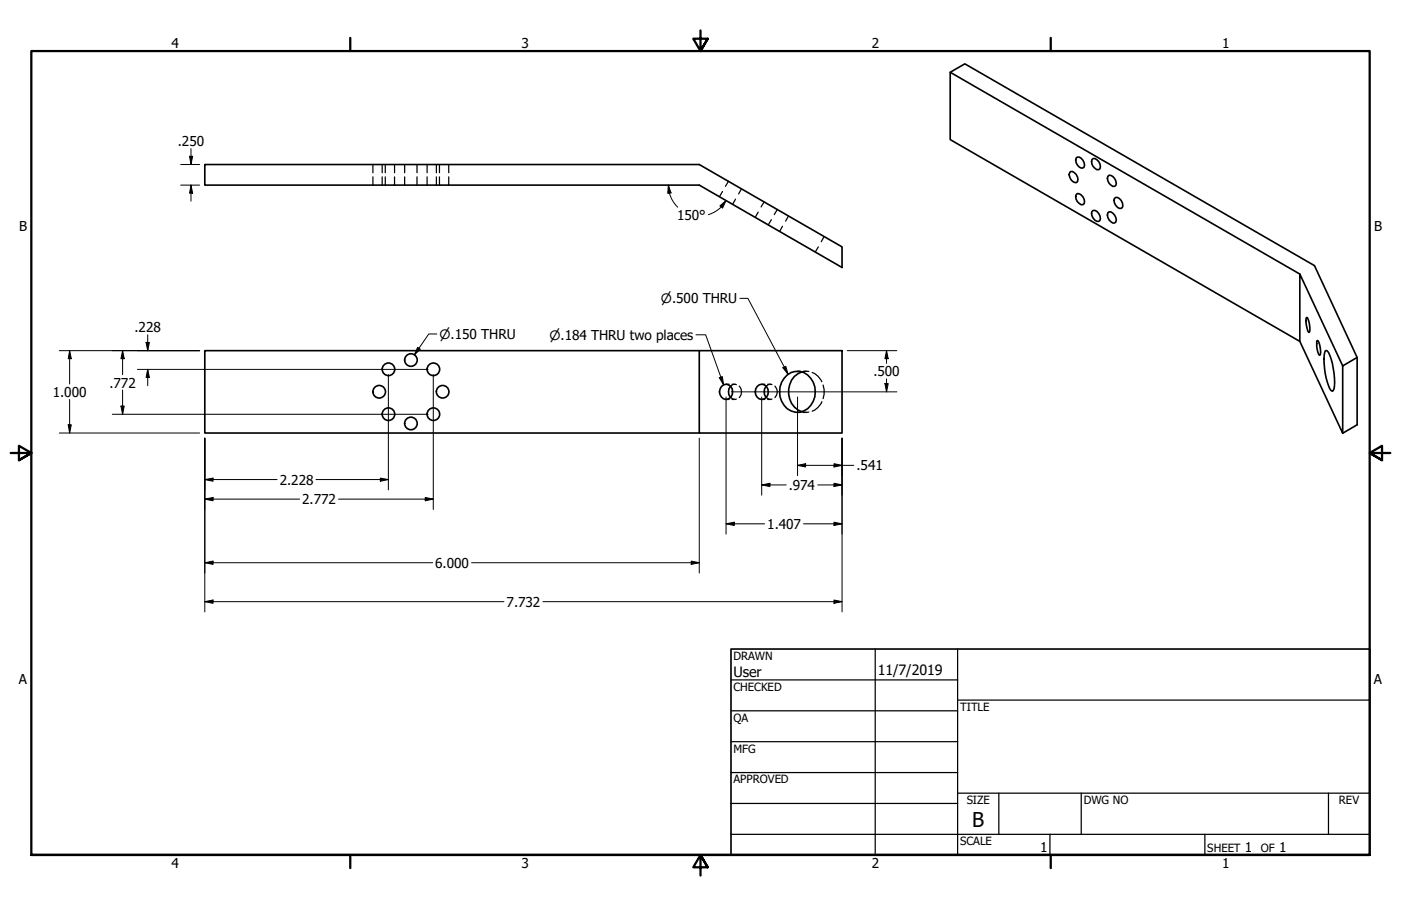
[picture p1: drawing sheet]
<svg xmlns="http://www.w3.org/2000/svg" width="432mm" height="279mm" viewBox="0 0 432 279" stroke-linecap="round" stroke-linejoin="round" font-family="sans-serif">
<!-- layer: Hidden (ANSI) -->
<g fill="none" stroke="#000" stroke-width=".38">
<path d="M114.9 50.7v2.6M114.9 54.5v2.6M117.8 50.7v2.6M117.8 54.5v2.6M118.7 50.7v2.6M118.7 54.5v2.6M121.6 50.7v2.6M121.6 54.5v2.6M124.7 50.7v2.6M124.7 54.5v2.6M128.5 50.7v2.6M128.5 54.5v2.6"/>
<path d="M131.6 50.7v2.6M131.6 54.5v2.6M134.5 50.7v2.6M134.5 54.5v2.6M135.4 50.7v2.6M135.4 54.5v2.6M138.3 50.7v2.6M138.3 54.5v2.6M222.7 59.1l-1 1.5M224.5 55.9l-.9 1.6M228.5 58.2l-.9 1.6M226.7 61.4l-.9 1.6"/>
<path d="M233.7 65.4l-.9 1.6M235.5 62.2l-.9 1.6M237.7 67.8l-.9 1.5M239.6 64.6l-1 1.6M241.2 69.8l-.9 1.6M243 66.6l-.9 1.6M252.2 76.1l-.9 1.6M254 73l-.9 1.5M223.8 118.5h.9M225.6 118.5h.9M226.9 118.6h-1.1l-.6 .5M227.8 119.1a2.61 2.61 0 0 1 0 3.5"/>
<path d="M234.8 118.5h.9M236.6 118.5h1M237.9 118.6h-1.1l-.6 .5M238.8 119.1a2.46 2.46 0 0 1 0 3.5M245.8 114.5h.9M247.6 114.5h.9M249.3 114.6l-2.2 .1M250.3 114.9a5.5 5.5 0 0 1 3 2.8M253.7 118.7l.3 1.4v1.5l-.3 1.3M223.8 123.2h.9M225.2 122.6l.6 .4 1.1 .1M225.6 123.2h.9"/>
<path d="M234.8 123.2h.9M236.2 122.6l.6 .4 1.1 .1M236.6 123.2h1M245.8 127.2h.9M247.1 127l2.2 .1M247.6 127.2h.9M253.3 123.9a5.3 5.3 0 0 1-3 2.9"/>
</g>
<!-- layer: Visible (ANSI) -->
<g fill="none" stroke="#000" stroke-width=".51">
<path d="M292.9 22.3l107.7 62.2M63.1 50.7h152.4l44 25.4v6.4l-44-25.4h-152.4zM329.7 53.2l.3-.3a2.42 2.42 0 0 1 2.1 3.1l-.4 .3a2.4 2.4 0 0 1-2-3.1zM331.7 48.8l.3-.3a2.39 2.39 0 0 1 2.1 3l-.3 .3a2.39 2.39 0 0 1-2.1-3zM332 59.7a2.48 2.48 0 0 1 2.1 3.1l-.3 .3a2.39 2.39 0 0 1-2.1-3zM336.5 49.2l.4-.3a2.42 2.42 0 0 1 2.1 3.1l-.4 .3a2.42 2.42 0 0 1-2.1-3.1zM341.4 54.4l.4-.4a2.48 2.48 0 0 1 2.1 3.2l-.4 .3a2.39 2.39 0 0 1-2.1-3.1zM336.5 65.2l.4-.3a2.39 2.39 0 0 1 2.1 3l-.4 .4a2.39 2.39 0 0 1-2.1-3.1zM341.4 65.7l.4-.4a2.48 2.48 0 0 1 2.1 3.2l-.4 .3a2.42 2.42 0 0 1-2.1-3.1zM343.5 61.2l.4-.3a2.39 2.39 0 0 1 2 3l-.3 .4a2.39 2.39 0 0 1-2.1-3.1zM400.6 84.5l13.2 28.3v20.8l-13.2-28.3zM402.7 97.9a4.9 4.9 0 0 1 1 4.2l-.2 .4a5.1 5.1 0 0 1-1-4.3z"/>
<path d="M215.5 108.1h44v25.4h-44zM215.5 108.1h-152.4v25.4h152.4M222.4 119.2a2.1 2.1 0 0 1 2.7-.2 2.1 2.1 0 0 1 .6 2.7 2.02 2.02 0 0 1-2.4 1.4 2.02 2.02 0 0 1-1.6-2.3zM225.2 119.1a2.63 2.63 0 0 0 0 3.5M233.4 119.2a1.98 1.98 0 0 1 2.3-.5 1.98 1.98 0 0 1 1.1 2.1 2.03 2.03 0 0 1-2 2.4 2.03 2.03 0 0 1-2-2.4l.1-.8zM236.2 119.1a2.63 2.63 0 0 0 0 3.5M242.6 115.6a5.1 5.1 0 0 1 8 2.3 6.5 6.5 0 0 1-4.2 9.2 6.1 6.1 0 0 1-6-7.8l.5-1.4zM247.1 114.7a6.7 6.7 0 0 0-4.1 6.1 6.7 6.7 0 0 0 4.1 6.2M400.6 105.3l-107.7-62.2v-20.8l4.5-2.6 107.7 62.2 13.2 28.3v20.8l-4.5 2.6M406 105a4.5 4.5 0 0 1 1 4.2l-.2 .3a4.5 4.5 0 0 1-1-4.2zM408.4 108.3l.3-.2a3.5 3.5 0 0 1 1.6 2.6 18.2 18.2 0 0 1 .6 9.8l-.2 .2a3.5 3.5 0 0 1-1.6-2.7 19.4 19.4 0 0 1-.7-9.7zM418.3 110.2l-4.5 2.6"/>
<circle cx="119.7" cy="113.9" r="1.94"/>
<circle cx="126.7" cy="111" r="1.94"/>
<circle cx="133.6" cy="113.9" r="1.94"/>
<circle cx="116.9" cy="120.8" r="1.94"/>
<circle cx="119.7" cy="127.7" r="1.94"/>
<circle cx="126.7" cy="130.6" r="1.94"/>
<circle cx="133.6" cy="127.7" r="1.94"/>
<circle cx="136.4" cy="120.8" r="1.94"/>
</g>
<!-- layer: Border (ANSI) -->
<path d="M107.9 11.7v4M215.9 9.4v6.3l-2.2-3.8h4.4l-2.2 3.8 2.2-3.8M323.8 11.7v4M3.3 139.7h6.4l-3.9-2.2v4.4l3.9-2.2-3.9 2.2M428.5 139.7h-6.4l3.9-2.2v4.4l-3.9-2.2 3.9 2.2M9.7 263.7v-248h412.4v248h-412.4h412.4M107.9 263.7v4M218.1 267.5l-2.2-3.8 2.2 3.8h-4.4l2.2-3.8v6.3M323.8 263.7v4" fill="none" stroke="#000" stroke-width=".7"/>
<!-- layer: Title (ANSI) -->
<g fill="none" stroke="#000" stroke-width=".38">
<path d="M225.3 209.7h69.8M225.3 219.2h69.8M269.7 200.2v63.5M295.1 215.9h127M295.1 200.2v63.5M225.3 228.7h69.8M225.3 238.3h69.8M225.3 257.3h196.8M225.3 247.8h69.8M295.1 244.6h127M307.8 244.6v12.7M323.6 257.3v6.4"/>
<path d="M333.2 244.6v12.7M371.3 257.3v6.4M409.4 244.6v12.7"/>
</g>
<path d="M225.3 200.2h196.8v63.5h-196.8z" fill="none" stroke="#000" stroke-width=".51"/>
<!-- layer: Dimension (ANSI) -->
<g fill="none" stroke="#000" stroke-width=".31">
<path d="M55.7 50.7h5.8M55.7 57.1h5.8M58.4 48.2h1l-.5 2.5zM58.9 57.1l.5 2.5h-1zM58.9 45.8v4.9M58.9 57.1v4.9M206 57.1l.8 2.4-1 .1zM206 57.1a9.6 9.6 0 0 0 1.9 5.7l1 1.1M221.9 63.5l1.9-1.7-1.1 2.3zM223.8 61.8a9.1 9.1 0 0 1-3.6 3.6l-1.9 .8M18.3 108.1h43.2M21.5 108.1l.5 2.5h-1z"/>
<path d="M21.5 108.1v10.3M37.8 108.1l.5 2.5h-1zM37.8 108.1v7.5M42.4 113.9h89.6M45 105.6h1l-.5 2.5zM45.5 113.9l.5 2.5h-1zM45.5 103.3v4.8M45.5 113.9v5M119.7 115.5v35.6M133.5 115.5v41.6M261.1 108.1h15.3M272.7 118.3h1l-.5 2.5z"/>
<path d="M273.2 108.1l.5 2.5h-1zM273.2 108.1v4M273.2 116.8v4M18.3 133.5h43.2M21 131h1l-.5 2.5zM21.5 123.2v10.3M34.6 127.8h97.4M37.3 125.2h1l-.5 2.6zM37.8 120.3v7.5M63.1 135.1v53.6M215.5 135.1v41.6M223.8 122.4v42.3"/>
<path d="M225.4 120.8h51M234.8 122.4v30.3M245.8 122.4v24.3M259.5 135.1v53.6M63.1 147.9l2.6-.5v1zM63.1 153.9l2.6-.5v1zM63.1 147.9h22.3M63.1 153.9h29.2M97.4 147.9h22.3M104.3 153.9h29.2M117.2 147.4l2.5 .5-2.5 .5zM131.1 153.4l2.4 .5-2.4 .5z"/>
<path d="M234.8 149.5l2.5-.5v1.1zM234.8 149.5h7.5M245.8 143.5l2.5-.5v1zM245.8 143.5h17.3M252 149.5h7.5M257 143l2.5 .5-2.5 .5zM257 149l2.5 .5-2.5 .6zM63.1 173.5l2.6-.5v1.1zM63.1 173.5h70.2M145.4 173.5h70.1M213 173l2.5 .5-2.5 .6zM223.8 161.5l2.5-.5v1.1z"/>
<path d="M223.8 161.5h11.8M247.6 161.5h11.9M257 161l2.5 .5-2.5 .6zM63.1 185.5l2.6-.5v1.1zM63.1 185.5h92.2M167.3 185.5h92.2M257 185l2.5 .5-2.5 .6z"/>
</g>
<g fill="#000">
<path d="M58.4 48.2h1l-.5 2.5z" fill-rule="evenodd"/>
<path d="M58.9 57.1l.5 2.5h-1z" fill-rule="evenodd"/>
<path d="M206 57.1l.8 2.4-1 .1z" fill-rule="evenodd"/>
<path d="M221.9 63.5l1.9-1.7-1.1 2.3z" fill-rule="evenodd"/>
<path d="M21.5 108.1l.5 2.5h-1z" fill-rule="evenodd"/>
<path d="M37.8 108.1l.5 2.5h-1z" fill-rule="evenodd"/>
<path d="M45 105.6h1l-.5 2.5z" fill-rule="evenodd"/>
<path d="M45.5 113.9l.5 2.5h-1z" fill-rule="evenodd"/>
<path d="M272.7 118.3h1l-.5 2.5z" fill-rule="evenodd"/>
<path d="M273.2 108.1l.5 2.5h-1z" fill-rule="evenodd"/>
<path d="M21 131h1l-.5 2.5z" fill-rule="evenodd"/>
<path d="M37.3 125.2h1l-.5 2.6z" fill-rule="evenodd"/>
<path d="M63.1 147.9l2.6-.5v1z" fill-rule="evenodd"/>
<path d="M63.1 153.9l2.6-.5v1z" fill-rule="evenodd"/>
<path d="M117.2 147.4l2.5 .5-2.5 .5z" fill-rule="evenodd"/>
<path d="M131.1 153.4l2.4 .5-2.4 .5z" fill-rule="evenodd"/>
<path d="M234.8 149.5l2.5-.5v1.1z" fill-rule="evenodd"/>
<path d="M245.8 143.5l2.5-.5v1z" fill-rule="evenodd"/>
<path d="M257 143l2.5 .5-2.5 .5z" fill-rule="evenodd"/>
<path d="M257 149l2.5 .5-2.5 .6z" fill-rule="evenodd"/>
<path d="M63.1 173.5l2.6-.5v1.1z" fill-rule="evenodd"/>
<path d="M213 173l2.5 .5-2.5 .6z" fill-rule="evenodd"/>
<path d="M223.8 161.5l2.5-.5v1.1z" fill-rule="evenodd"/>
<path d="M257 161l2.5 .5-2.5 .6z" fill-rule="evenodd"/>
<path d="M63.1 185.5l2.6-.5v1.1z" fill-rule="evenodd"/>
<path d="M257 185l2.5 .5-2.5 .6z" fill-rule="evenodd"/>
</g>
<!-- layer: Symbol (ANSI) -->
<path d="M228 92h2.5l12.4 23.4M128.7 107.1l.8 .6-1.8 1.8zM134.6 103h-2.5l-4.4 6.5M214.5 103.3h3l5.5 15.4M221.7 116.5l.9-.4 .4 2.6zM241.3 113.4l.9-.4 .7 2.4z" fill="none" stroke="#000" stroke-width=".31"/>
<g fill="#000">
<path d="M128.7 107.1l.8 .6-1.8 1.8z" fill-rule="evenodd"/>
<path d="M221.7 116.5l.9-.4 .4 2.6z" fill-rule="evenodd"/>
<path d="M241.3 113.4l.9-.4 .7 2.4z" fill-rule="evenodd"/>
</g>
<text font-size="6.3" x="299.7" y="255.1">B</text>
<g font-size="4.4">
<text x="226.1" y="208.9">User</text>
<text x="270.5" y="208.2">11/7/2019</text>
</g>
<g font-size="4.2">
<text x="52.8" y="14.7">4</text>
<text x="160.8" y="14.7">3</text>
<text x="268.7" y="14.7">2</text>
<text x="376.7" y="14.7">1</text>
<text x="54.8" y="45">.250</text>
<text x="5.9" y="71.4">B</text>
<text x="208.7" y="67.8">150°</text>
<text x="423.5" y="71.4">B</text>
<text x="41.5" y="102.4">.228</text>
<text x="33.7" y="119.5">.772</text>
<text x="269.2" y="116">.500</text>
<text x="16.3" y="122.4">1.000</text>
<text x="86.2" y="149.4">2.228</text>
<text x="264" y="145">.541</text>
<text x="93.2" y="155.4">2.772</text>
<text x="243.1" y="151.1">.974</text>
<text x="236.5" y="163.1">1.407</text>
<text x="134.1" y="175.1">6.000</text>
<text x="156.1" y="187.1">7.732</text>
<text x="5.8" y="211.1">A</text>
<text x="423.4" y="211.1">A</text>
<text x="320.5" y="262.9">1</text>
<text x="383.7" y="262.8">1</text>
<text x="394.2" y="262.8">1</text>
<text x="52.8" y="267.7">4</text>
<text x="160.8" y="267.7">3</text>
<text x="268.7" y="267.7">2</text>
<text x="376.7" y="267.7">1</text>
</g>
<g font-size="4">
<text x="203.7" y="93.5">⌀.500 THRU</text>
<text x="135.4" y="104.5">⌀.150 THRU</text>
<text x="169.4" y="104.8">⌀.184 THRU two places</text>
</g>
<g font-size="3.5">
<text x="226.1" y="203.5">DRAWN</text>
<text x="226.1" y="213">CHECKED</text>
<text x="295.9" y="219.2">TITLE</text>
<text x="226.1" y="222.6">QA</text>
<text x="226.1" y="232.1">MFG</text>
<text x="226.1" y="241.6">APPROVED</text>
<text x="297.9" y="248">SIZE</text>
<text x="334" y="248">DWG NO</text>
<text x="412.7" y="247.9">REV</text>
<text x="295.9" y="260.7">SCALE</text>
<text x="372.1" y="262.8">SHEET</text>
<text x="388.6" y="262.8">OF</text>
</g>
</svg>
